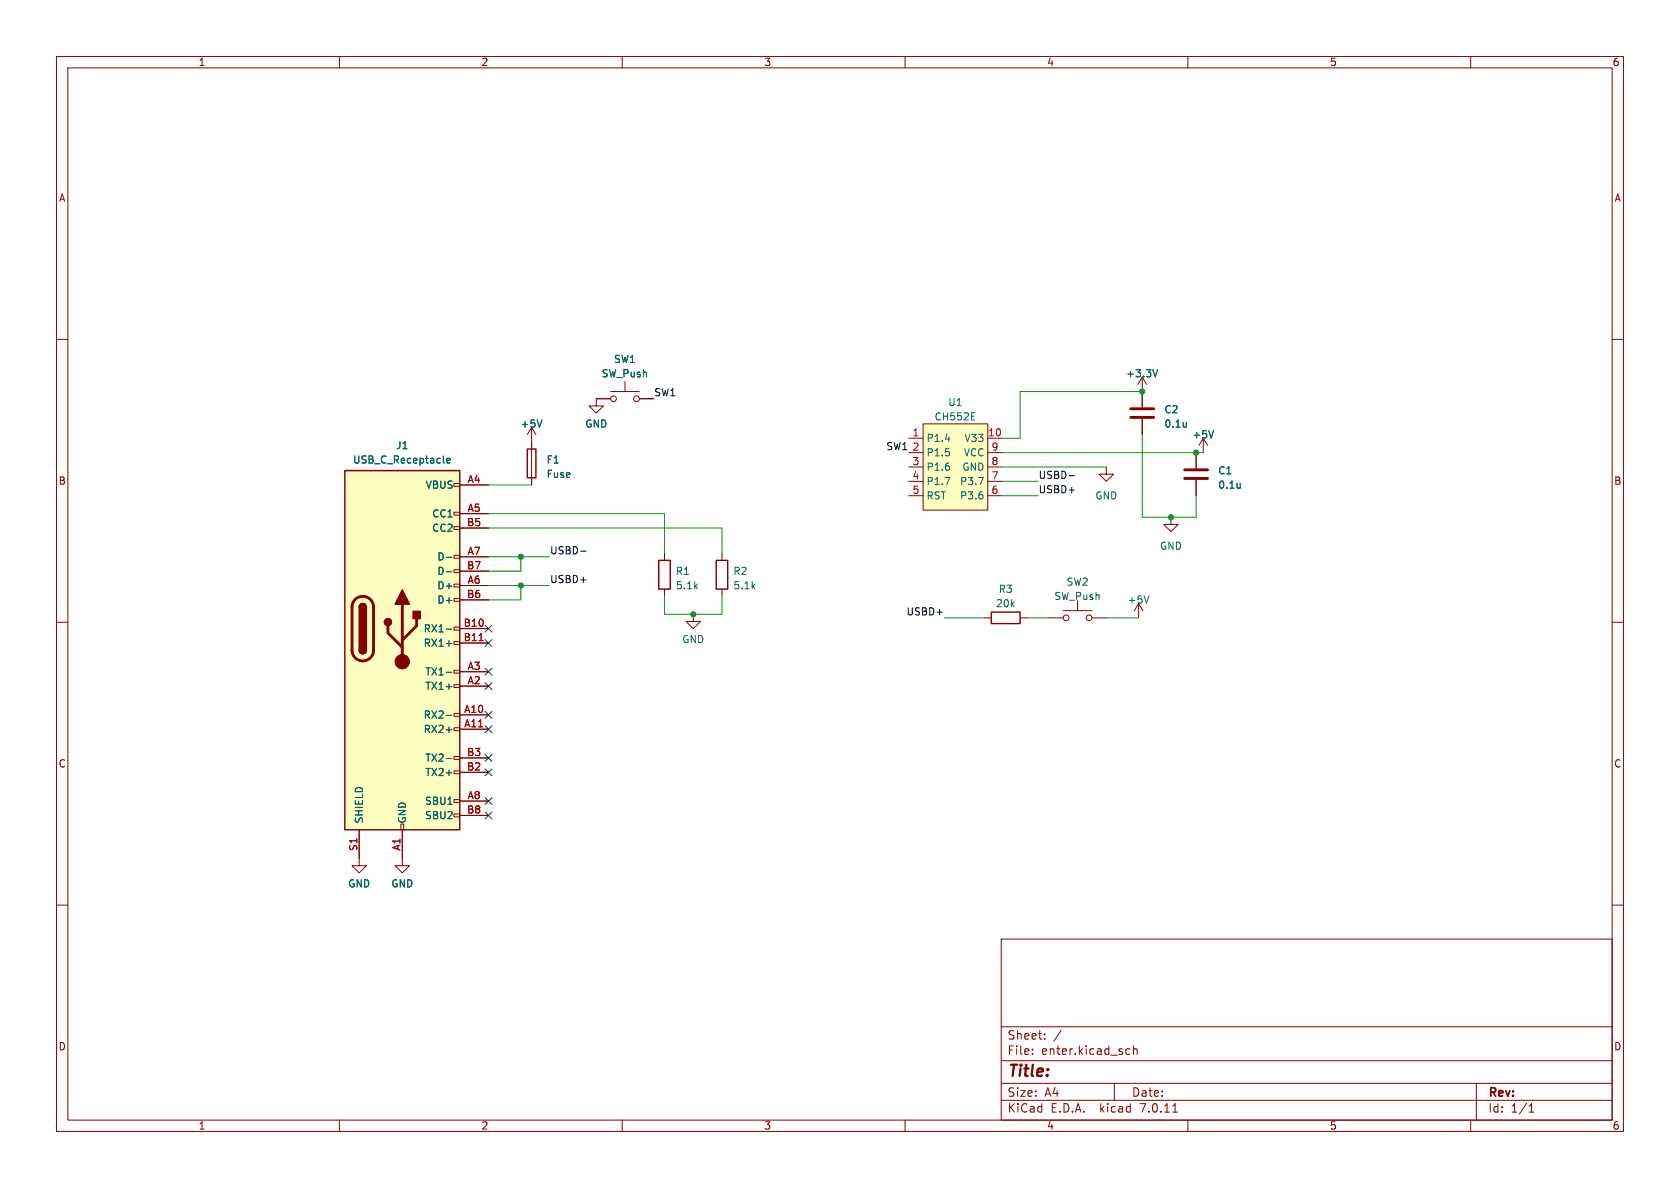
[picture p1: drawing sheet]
<svg xmlns="http://www.w3.org/2000/svg" width="297mm" height="210mm" viewBox="0 0 297 210" stroke-linecap="round" stroke-linejoin="round" font-family="sans-serif">
<g fill="none" stroke="#840000" stroke-width=".18">
<path d="M10 10h277v190h-277zM12 12h273v186h-273zM60 10v2M110 10v2M160 10v2M210 10v2M260 10v2M10 60h2M285 60h2M94 75.6l-.8 1.2M94 75.6v10.1M94 75.6l.7 1.2"/>
<path d="M107.9 70.5h-2.5v1.3h1.3l-1.3 1.2-1.3-1.2h1.3M107.9 69.2h5.1M110.5 67.4v1.8M113 70.5h2.6M160.7 77.5h2.5M163.2 74.9h11.4v15.3h-11.4zM174.6 77.5h2.6M201.9 66.7v5.3M201.9 74v2.8M201.9 66.7l-.7 1.2M201.9 66.7l.8 1.2M212.7 77.5l-.7 1.2"/>
<path d="M212.7 77.5v2.5M212.7 77.5l.8 1.2M80.3 98.2h1v.5h-1zM80.3 93.1h1v.5h-1zM80.3 90.6h1v.5h-1zM80.3 85.5h1v.5h-1zM81.3 85.7h5.1M81.3 90.8h5.1M81.3 98.4h5.1M81.3 93.3h5.1M117.5 97.8v1.3M127.6 97.8v1.3"/>
<path d="M160.7 80h2.5M160.7 82.6h2.5M160.7 85.1h2.5M160.7 87.6h2.5M174.6 80h2.6M174.6 82.6h2.6M174.6 85.1h2.6M174.6 87.6h2.6M195.6 82.6v1.2h1.2l-1.2 1.3-1.3-1.3h1.3M207 91.4v1.3h1.3l-1.3 1.3-1.3-1.3h1.3M211.5 80v2.8M211.5 84.8v2.8"/>
<path d="M10 110h2M80.3 118.5h1v.5h-1zM80.3 113.4h1v.5h-1zM80.3 110.9h1v.5h-1zM80.3 105.8h1v.5h-1zM80.3 103.3h1v.5h-1zM80.3 100.7h1v.5h-1zM81.3 118.7h5.1M81.3 103.5h5.1M81.3 111.1h5.1M81.3 113.7h5.1M81.3 106h5.1"/>
<path d="M81.3 101h5.1M117.5 104.1v1.3M122.6 108.6v1.3h1.2l-1.2 1.2-1.3-1.2h1.3M127.6 104.1v1.3M174 109.2h1.3M180.3 109.2h1.3M185.4 109.2h2.6M188 108h5M190.5 106.2v1.8M193 109.2h2.6M201.3 106.7l-.8 1.3M201.3 106.7v2.5"/>
<path d="M201.3 106.7l.8 1.3M285 110h2M80.3 136.3h1v.5h-1zM80.3 133.7h1v.5h-1zM80.3 128.7h1v.5h-1zM80.3 126.1h1v.5h-1zM80.3 121h1v.5h-1zM81.3 126.4h5.1M81.3 128.9h5.1M81.3 121.3h5.1M81.3 136.5h5.1M81.3 134h5.1"/>
<path d="M10 160h2M63.5 146.7v6.3h1.3l-1.3 1.3-1.3-1.3h1.3M70.9 145.7h.5v1h-.5zM71.1 146.7v6.3h1.3l-1.3 1.3-1.3-1.3h1.3M80.3 143.9h1v.5h-1zM80.3 141.4h1v.5h-1zM81.3 141.6h5.1M81.3 144.1h5.1M285 160h2M177 166h108v32h-108zM60 198v2M110 198v2"/>
<path d="M160 198v2M177 194.5h108M177 191.5h108M177 187.5h108M177 181.5h108M182.5 186.3v.1M182.5 185.5v.1M184.7 183.6v.1M184.7 182.8v.1M187.6 182.1l-1.3 2M197 191.5v3M199.2 186.3h.5"/>
<path d="M199.2 185.5h.5M200.4 185.5l.2-.1 .4 .1v.9M200.4 184.9v1.5M207.3 196.6h.9M210 198v2M260 198v2M261 191.5v6.5M270.3 196.6h.9M270.3 195.5l.4-.4v1.5"/>
<circle cx="108.5" cy="70.5" r=".51"/>
<circle cx="112.5" cy="70.5" r=".51"/>
<circle cx="188.5" cy="109.2" r=".51"/>
<circle cx="192.5" cy="109.2" r=".51"/>
</g>
<path d="M199.9 73.8h4.1M199.9 72.3h4.1M209.4 84.6h4.1M209.4 83.1h4.1M62.8 106a1.9 1.9 0 0 1 2.1-.4 1.9 1.9 0 0 1 1.1 1.7v7.6a1.91 1.91 0 0 1-1.9 1.9 1.91 1.91 0 0 1-1.9-1.9v-7.8l.2-.6zM68.6 110.6v1.3l2.5 2.5M71.1 106.8v10.2M73.7 109.3v1.3l-2.6 2.6" fill="none" stroke="#840000" stroke-width=".51"/>
<g fill="none" stroke="#006464" stroke-width=".18">
<path d="M95.8 74.2l-.4 1.3M167.1 77.6h.8M171.8 74.2h.6M171.8 73h.6M204.7 65.3l-.5 1.3M209.7 74.7v.8M209.7 75.4h.1M214.5 76.1l-.4 1.3M78.9 98.5h1M79 81.4l.6-.1-.1-.2-.3-.1-.2 .2v.6h.5M167.1 84.4h.8l-.5 1.3M173 84.4h.8l-.5 1.3"/>
<path d="M219.2 85.5v.8M219.2 86.2h.1M78.9 118.8h1M78.9 111.2h1M78.9 113.8h1M78.9 101.1h1M203.1 105.4l-.4 1.2M78.9 126.5h1M78.9 129h1M78.9 134.1h1"/>
</g>
<g fill="#ffffc2" stroke="#ffffc2" stroke-width=".18">
<path d="M163.2 74.9h11.4v15.3h-11.4z"/>
<path d="M61 83.2h20.3v63.5h-20.3z"/>
</g>
<path d="M93.2 79.4h1.5v5.1h-1.5zM61 83.2h20.3v63.5h-20.3zM116.5 99.1h2v5h-2zM126.6 99.1h2.1v5h-2.1zM63.5 114.9a.64 .64 0 0 0 .6 .7 .64 .64 0 0 0 .7-.7M63.5 107.3a.64 .64 0 0 1 .6-.6 .64 .64 0 0 1 .7 .6M175.3 108.2h5v2h-5z" fill="none" stroke="#840000" stroke-width=".25"/>
<g fill="#840000" stroke="#840000" stroke-width=".25">
<path d="M63.5 114.9h1.3a.64 .64 0 0 1-.7 .7 .64 .64 0 0 1-.6-.7z"/>
<path d="M63.5 107.3h1.3v7.6h-1.3z"/>
<path d="M63.7 106.9a.64 .64 0 0 1 .7-.2 .64 .64 0 0 1 .4 .6h-1.3z"/>
<path d="M71.1 104.3l1.3 2.5h-2.6z"/>
<path d="M73 108.1h1.3v1.2h-1.3z"/>
<circle cx="68.6" cy="110" r=".63"/>
</g>
<circle cx="71.1" cy="117" r="1.27" fill="#840000" stroke="#840000" stroke-width=".18"/>
<path d="M84.7 113.2h.7" fill="none" stroke="#a90000" stroke-width=".18"/>
<path d="M102.6 97.4h1M189 84.1h1" fill="none" stroke="#0f0f0f" stroke-width=".18"/>
<g fill="none" stroke="#009600" stroke-width=".18">
<path d="M201.9 69.2h-21.6v8.3h-3.1M201.9 76.8v14.6h9.6v-3.8M86.4 93.3h41.2v4.5M86.4 98.4h10.8M86.4 90.8h31.1v7M86.4 85.7h7.6M92.1 98.4v2.6h-5.7M177.2 80h35.5M177.2 85.1h6.3M177.2 87.6h6.3M177.2 82.6h18.4M86.4 103.5h10.8"/>
<path d="M92.1 103.5v2.5h-5.7M117.5 105.4v3.2h10.1v-3.2M167 109.2h7M181.6 109.2h3.8M195.6 109.2h5.7"/>
</g>
<g fill="none" stroke="#000084" stroke-width=".18">
<path d="M85.8 110.5l1.2 1.2M85.8 113.1l1.2 1.2M85.8 118.1l1.2 1.3M87 110.5l-1.2 1.2M87 113.1l-1.2 1.2M87 118.1l-1.2 1.3M85.8 125.8l1.2 1.2M85.8 128.3l1.2 1.2M85.8 133.4l1.2 1.2M85.8 120.7l1.2 1.2M85.8 135.9l1.2 1.2M87 125.8l-1.2 1.2"/>
<path d="M87 128.3l-1.2 1.2M87 133.4l-1.2 1.2M87 120.7l-1.2 1.2M87 135.9l-1.2 1.2M85.8 143.5l1.2 1.3M85.8 141l1.2 1.2M87 143.5l-1.2 1.3M87 141l-1.2 1.2"/>
</g>
<g fill="#009600" stroke="#009600" stroke-width=".18">
<circle cx="92.1" cy="103.5" r=".46"/>
<circle cx="92.1" cy="98.4" r=".46"/>
<circle cx="122.6" cy="108.6" r=".46"/>
<circle cx="201.9" cy="69.2" r=".46"/>
<circle cx="211.5" cy="80" r=".46"/>
<circle cx="207" cy="91.4" r=".46"/>
</g>
<text font-size="2.8" fill="#840000" x="178" y="190.9">Title:</text>
<g font-size="2.1" fill="#840000">
<text x="178" y="184">Sheet:</text>
<text x="178" y="186.7">File:</text>
<text x="184.1" y="186.7">enter.kicad_sch</text>
<text x="178" y="196.9">KiCad</text>
<text x="178" y="194.1">Size:</text>
<text x="184.7" y="194.1">A4</text>
<text x="185.7" y="196.9">E.D.A.</text>
<text x="194.6" y="196.9">kicad</text>
<text x="200" y="194.1">Date:</text>
<text x="201.8" y="196.9">7.0.11</text>
<text x="263" y="194.3">Rev:</text>
<text x="263" y="196.9">Id:</text>
<text x="267.1" y="196.9">1/1</text>
</g>
<g font-size="1.8" fill="#840000">
<text x="35" y="11.9">1</text>
<text x="85" y="11.9">2</text>
<text x="135" y="11.9">3</text>
<text x="185" y="11.9">4</text>
<text x="235" y="11.9">5</text>
<text x="285" y="11.9">6</text>
<text x="10.3" y="35.9">A</text>
<text x="285.3" y="35.9">A</text>
<text x="10.3" y="85.9">B</text>
<text x="285.3" y="85.9">B</text>
<text x="10.3" y="135.9">C</text>
<text x="285.3" y="135.9">C</text>
<text x="10.3" y="185.9">D</text>
<text x="285.3" y="185.9">D</text>
<text x="35" y="199.9">1</text>
<text x="85" y="199.9">2</text>
<text x="135" y="199.9">3</text>
<text x="185" y="199.9">4</text>
<text x="235" y="199.9">5</text>
<text x="285" y="199.9">6</text>
</g>
<g font-size="1.8" fill="#006464">
<text x="108.5" y="64.4">SW1</text>
<text x="106.3" y="66.9">SW_Push</text>
<text x="167.5" y="72">U1</text>
<text x="199" y="66.9">+3.3V</text>
<text x="91.9" y="75.8">+5V</text>
<text x="103.4" y="75.8">GND</text>
<text x="165.1" y="74.5">CH552E</text>
<text x="205.7" y="73.3">C2</text>
<text x="205.7" y="75.8">0.1u</text>
<text x="210.7" y="77.7">+5V</text>
<text x="62.3" y="82.1">USB_C_Receptacle</text>
<text x="69.9" y="79.6">J1</text>
<text x="96.5" y="82.1">F1</text>
<text x="163.7" y="78.3">P1.4</text>
<text x="163.7" y="80.9">P1.5</text>
<text x="163.7" y="83.4">P1.6</text>
<text x="170" y="83.4">GND</text>
<text x="170.3" y="80.9">VCC</text>
<text x="170.4" y="78.3">V33</text>
<text x="75.2" y="86.6">VBUS</text>
<text x="96.5" y="84.7">Fuse</text>
<text x="163.7" y="86">P1.7</text>
<text x="163.7" y="88.5">RST</text>
<text x="169.6" y="88.5">P3.6</text>
<text x="169.6" y="86">P3.7</text>
<text x="193.5" y="88.5">GND</text>
<text x="215.3" y="84">C1</text>
<text x="215.3" y="86.6">0.1u</text>
<text x="76.3" y="91.7">CC1</text>
<text x="76.3" y="94.2">CC2</text>
<text x="77.2" y="99.3">D-</text>
<text x="77.2" y="101.8">D-</text>
<text x="119.4" y="101.8">R1</text>
<text x="129.5" y="101.8">R2</text>
<text x="205" y="97.4">GND</text>
<text x="77.2" y="104.4">D+</text>
<text x="77.2" y="106.9">D+</text>
<text x="119.4" y="104.4">5.1k</text>
<text x="129.5" y="104.4">5.1k</text>
<text x="176" y="107.5">20k</text>
<text x="176.5" y="105">R3</text>
<text x="186.3" y="106.3">SW_Push</text>
<text x="188.5" y="103.7">SW2</text>
<text x="199.3" y="106.9">+5V</text>
<text x="74.8" y="112">RX1-</text>
<text x="120.5" y="113.9">GND</text>
<text x="74.8" y="114.5">RX1+</text>
<text x="75.1" y="119.6">TX1-</text>
<text x="75.1" y="122.1">TX1+</text>
<text x="74.8" y="127.2">RX2-</text>
<text x="74.8" y="129.8">RX2+</text>
<text x="75.1" y="137.4">TX2+</text>
<text x="75.1" y="134.8">TX2-</text>
<text x="75" y="142.5">SBU1</text>
<text x="64.4" y="145.7" transform="rotate(-90 64.4 145.7)">SHIELD</text>
<text x="72" y="145.7" transform="rotate(-90 72 145.7)">GND</text>
<text x="75" y="145">SBU2</text>
<text x="61.5" y="157.1">GND</text>
<text x="69.1" y="157.1">GND</text>
</g>
<g font-size="1.8" fill="#0f0f0f">
<text x="115.6" y="70.1">SW1</text>
<text x="156.6" y="79.7">SW1</text>
<text x="183.5" y="84.7">USBD-</text>
<text x="183.5" y="87.3">USBD+</text>
<text x="97.2" y="98.1">USBD-</text>
<text x="97.2" y="103.2">USBD+</text>
<text x="160.1" y="108.9">USBD+</text>
</g>
<g font-size="1.8" fill="#a90000">
<text x="161.2" y="77.2">1</text>
<text x="174.6" y="77.2">10</text>
<text x="161.2" y="79.8">2</text>
<text x="161.2" y="82.3">3</text>
<text x="175.2" y="82.3">8</text>
<text x="175.2" y="79.8">9</text>
<text x="82.6" y="85.5">A4</text>
<text x="161.2" y="84.8">4</text>
<text x="161.2" y="87.4">5</text>
<text x="175.2" y="87.4">6</text>
<text x="175.2" y="84.8">7</text>
<text x="82.5" y="93.1">B5</text>
<text x="82.6" y="90.6">A5</text>
<text x="82.5" y="100.7">B7</text>
<text x="82.6" y="98.2">A7</text>
<text x="82.5" y="105.8">B6</text>
<text x="82.6" y="103.3">A6</text>
<text x="81.9" y="110.9">B10</text>
<text x="81.9" y="113.4">B11</text>
<text x="82.6" y="118.5">A3</text>
<text x="82.6" y="121">A2</text>
<text x="82" y="126.1">A10</text>
<text x="82" y="128.7">A11</text>
<text x="82.5" y="136.3">B2</text>
<text x="82.5" y="133.7">B3</text>
<text x="82.5" y="143.9">B8</text>
<text x="82.6" y="141.4">A8</text>
<text x="63.2" y="150.5" transform="rotate(-90 63.2 150.5)">S1</text>
<text x="70.9" y="150.5" transform="rotate(-90 70.9 150.5)">A1</text>
</g>
</svg>
